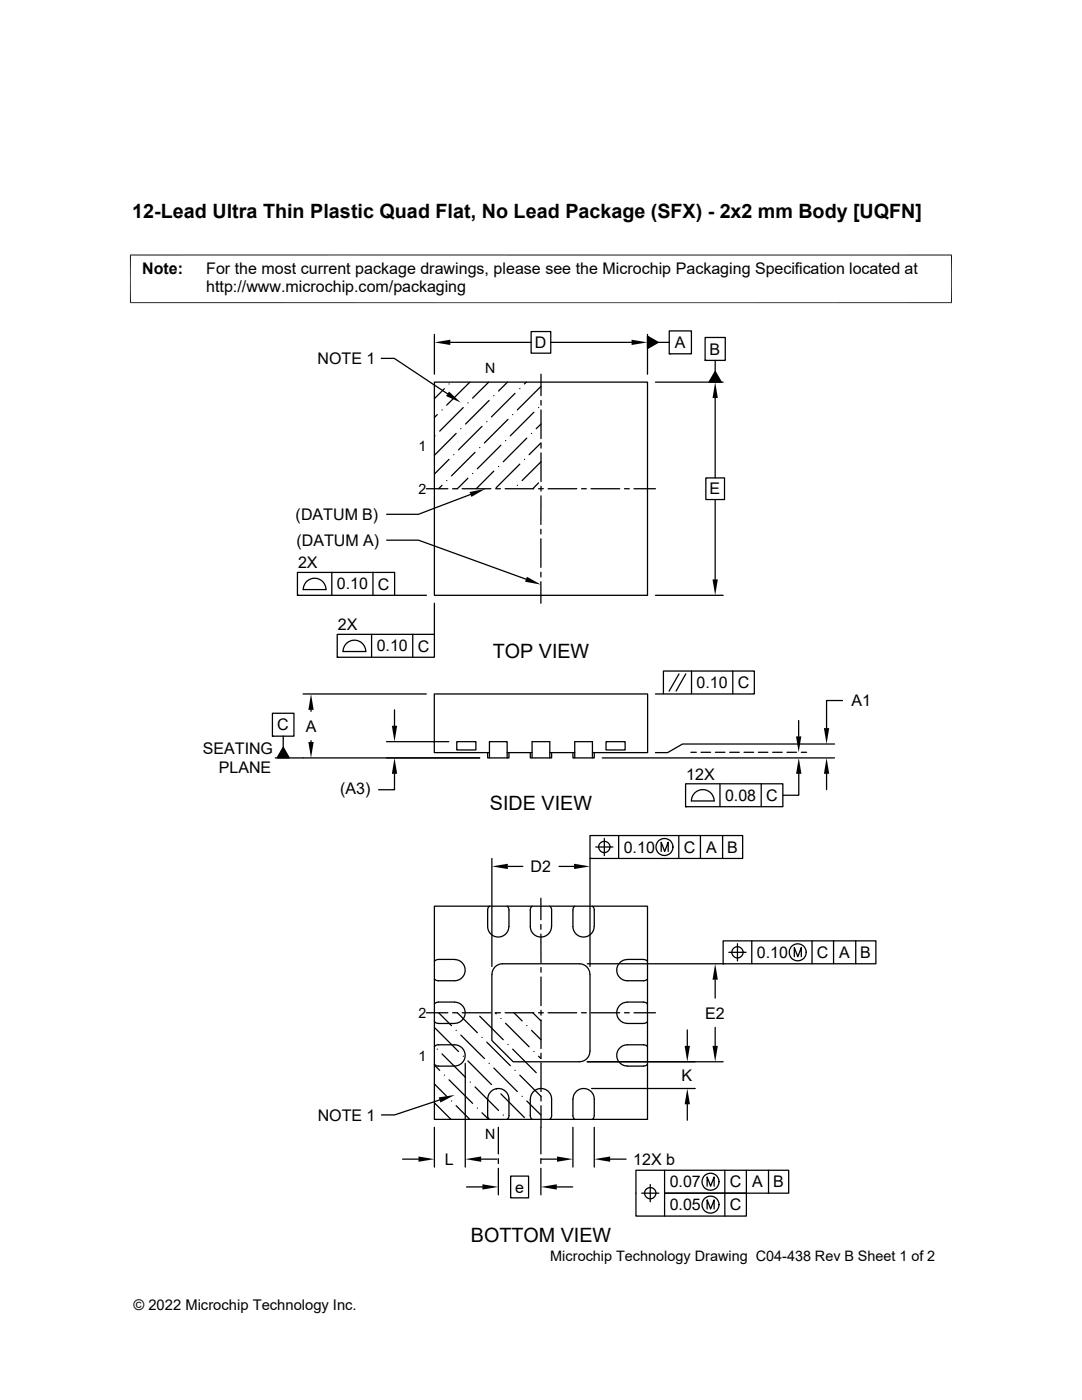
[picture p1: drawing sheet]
<svg xmlns="http://www.w3.org/2000/svg" width="216mm" height="279mm" viewBox="0 0 216 279" stroke-linecap="round" stroke-linejoin="round" font-family="sans-serif">
<g fill="none" stroke="#000" stroke-width=".25">
<path d="M76.1 71.5h2.6l10.6 7.1M86.7 76.3h42.5v42.5h-42.5zM86.7 66.7v8M88.7 77.6l-2 2M89.6 76.6h.1M89.9 68.3h16.1M93.7 76.3l-4.6 4.6M97.5 76.3l-3.2 3.2M97.6 79.9l-4.7 4.7M98.5 79h.1M101.3 76.3l-1.8 1.7M102.8 78.5l-4.7 4.7"/>
<path d="M103.7 77.6h.1M105 76.3l-.4 .3M106 66.2h3.9v4.3h-3.9zM107.9 74.7v4.3M107.9 79.9v1M108 77.1l-4.8 4.7M109.9 68.3h16.1M129.2 67.1l2.1 1.2-2.1 1.3zM129.2 66.7v8M130.8 76.3h13.5M131.3 68.3h2.2M133.5 66h4.5v4.6h-4.5z"/>
<path d="M133.5 70.6h.1M140.7 67.4h4v4.5h-4zM140.7 71.9h.1M142.7 74.1l1.2 2.2h-2.4zM142.7 71.9v2.2M142.7 79.4v16M85.1 97.5h4.3M86.8 87h.1M87.2 82.7l-.5 .6M88.2 81.8h.1M88.2 96.9l-.7 .6M89.1 95.9h.1"/>
<path d="M89.6 91.7l-2.9 2.9M90.6 90.7h.1M91 86.5l-4.3 4.4M91.9 85.6h.1M92.2 97.5h5.7M92.4 81.3l-4.7 4.7M93.4 80.4h.1M93.4 95.4l-2.1 2.1h-1M93.9 98.7l-10.4 3.9h-6.3M94.3 94.5h.1M94.8 90.3l-4.7 4.7M95.7 89.3h.1"/>
<path d="M96.2 85.1l-4.7 4.7M97.1 84.2h.1M98.5 94l-3.5 3.5M98.9 97.5h.9M99.5 93.1h.1M99.9 88.9l-4.6 4.7M100.8 97.5h5.7M100.9 87.9h.1M101.4 83.7l-4.7 4.7M102.3 82.7h.1M103.2 96.9h.1M103.7 92.6l-4.7 4.7"/>
<path d="M104.6 91.7h.1M105.1 87.4l-4.7 4.8M106.1 86.5h.1M106.5 82.3l-4.7 4.7M107.5 97.5h.9M107.5 81.3h.1M107.5 96.4l-1.2 1.1M107.9 81.8v5.7M107.9 88.5v.9M107.9 90.4v5.7M107.9 97v1M107.9 99v5.7"/>
<path d="M108 84.6l-1 1M108 88.4l-2.4 2.3M108 92.2l-3.8 3.7M109.4 97.5h5.7M116 97.5h1M117.9 97.5h5.8M124.6 97.5h1M126.5 97.5h4.3M140.8 95.4h3.8v4.3h-3.8zM142.7 99.7v15.9M59.4 114.2h19.3v4.6h-19.3zM59.4 118.8h.1"/>
<path d="M61.3 116a2.27 2.27 0 0 1 2.4-.4 2.27 2.27 0 0 1 1.3 2.1h-4.5l.2-1zM66.2 114.2v4.6M74.4 114.2v4.6M77.2 107.8h6.3l21.5 7.8M78.7 118.8h6.4M107.9 105.6v1M107.9 107.5v5.7M107.9 114.2v.9M107.9 116.1v4.3M130.8 118.8h13.5M60.5 138.5h24.6M67.3 126.6h19.4v4.6h-19.4z"/>
<path d="M67.3 131.2h.1M69.2 128.3a2.27 2.27 0 0 1 2.5-.3 2.27 2.27 0 0 1 1.3 2h-4.5l.2-.9zM74.1 126.6v4.6M82.4 126.6v4.6M86.7 120.4v6.2M130.8 138.5h1.6M132.4 133.9h18.1v4.6h-18.1zM135.5 134.5l-2 3.4M136.8 134.5l-1.9 3.4M138 133.9v4.6M146.2 133.9v4.6M168.1 139.8h-3.2v5.5"/>
<path d="M54.4 142.3h4.3v4.6h-4.3zM54.4 146.9h.1M56.5 146.9v2.2M56.5 149.1l1.2 2.2h-2.4zM62.1 141.7v.3M62.1 147.8v.3M77.1 148h12.5M78.7 154.4v3.2h-3.2M78.7 141.7v3.1M91.1 148h3.9v1.7h-3.9zM95.7 151.3h-40.8M97.3 150.2v1.1h4.3v-1.1"/>
<path d="M97.7 151.3v-3.3h3.5v3.3M97.7 150.2h-11v-11.7h42.5v11.7h-11M101.2 150.2h5M105.8 150.2v1.1h4.3v-1.1M106.2 151.3v-3.3h3.5v3.3M109.7 150.2h5M114.3 150.2v1.1h4.3v-1.1M114.7 151.3v-3.3h3.5v3.3M120.2 151.3h46.3M120.9 148h3.8v1.7h-3.8zM136.8 156.4h19.4v4.6h-19.4zM137.9 150.1h1"/>
<path d="M137.9 159.9h4.6M138 159.9a2.26 2.26 0 0 1 2.2-2.3 2.26 2.26 0 0 1 2.3 2.3M139.9 150.1h1.9M142.7 150.1h2M143.7 156.4v4.6M145.6 150.1h1.9M148.5 150.1h1.9M151.3 150.1h1.9M151.9 156.4v4.6M154.2 150.1h1.9M157 150.1h1.9M159.4 143.8v3.2"/>
<path d="M159.4 154.4v4.3h-3.2M159.9 150.1h1.1M164.9 154.4v3.2M166.5 148.5h-30.3l-3 1.7h-2.4M98.1 171.3v21.6M101.3 172.9h3M107.9 179.3v4.3M111.5 172.9h3.1M117.7 171.3v21.6M117.7 166.8h30.5v4.5h-30.5zM117.7 171.3h.1M118.9 169h3.4"/>
<path d="M119.4 169a1.14 1.14 0 0 1 1.6-1.1 1.14 1.14 0 0 1 .4 1.8 1.14 1.14 0 0 1-1.9-.2v-.5M120.6 167.3v3.5M123.4 166.8v4.5M131.9 169.9v-1.8l.7 1.8 .7-1.8v1.8M135.4 166.8v4.5M136.8 161h.1M139.8 166.8v4.5M144.2 166.8v4.5M86.7 180.8h42.5v42.6h-42.5zM87.5 191.5l-.5 .1-.3 .3M87.5 191.5h3.2M90.7 191.5a2.12 2.12 0 0 1 2.1 2.1 2.12 2.12 0 0 1-2.1 2.1h-3.4l-.6-.3"/>
<path d="M97.7 180.8l-.4 .7v3.4a2.12 2.12 0 0 0 2.1 2.1 2.12 2.12 0 0 0 2.1-2.1M98.8 193l.9-.6 .6-.1h15.3a2.13 2.13 0 0 1 2.1 2.2v15.3a2.1 2.1 0 0 1-2.1 2.1h-13.2l-4.3-4.3 .1-13.1v-.6zM101.2 180.8l.4 .7v3.4M107.9 186.4v5.7M107.9 184.5v1M107.9 193.1v.9M107.9 195v5.7M109.7 180.8l.4 .7-.1 3.4a2.12 2.12 0 0 1-2.1 2.1 2.12 2.12 0 0 1-2.1-2.1v-3.4l.4-.7M117.2 192.3h27.1M118.2 180.8l.4 .7v3.4a2.12 2.12 0 0 1-2.2 2.1 2.12 2.12 0 0 1-2.1-2.1v-3.4l.4-.7M125.2 191.5h3.2M125.2 191.5a2.12 2.12 0 0 0-2.1 2.1 2.12 2.12 0 0 0 2.1 2.1h3.4l.6-.3"/>
<path d="M128.4 191.5l.5 .1 .3 .3M142.7 195.5v3.7M144.3 187.8h30.5v4.5h-30.5zM144.3 192.3h.1M145.4 190.1h3.5M147.2 188.3v3.5M150 187.8v4.5M158.5 190.9v-1.8l.7 1.8 .7-1.8v1.8M162 187.8v4.5M166.3 187.8v4.5M170.8 187.8v4.5M85.1 202.1h4.3"/>
<path d="M86.7 203.9l.3 .3h.5M86.7 200.4l.8-.4h3.2a2.12 2.12 0 0 1 2.1 2.1 2.12 2.12 0 0 1-2.1 2.1M86.7 208.9l.6-.4h3.4a2.13 2.13 0 0 1 2.1 2.1 2.13 2.13 0 0 1-2.1 2.2l-3.4-.1-.6-.3M86.7 212.6l1 1M86.7 216.3l2.4 2.5M86.8 205.1l4.7 4.7M87.2 209.4h.1M87.5 204.3h3.2M87.5 202.1l2.6 2.6M87.7 219.5l-9 3h-2.6M88.2 210.3l4.7 4.7M88.7 214.6h.1"/>
<path d="M89.6 215.5l4.7 4.7M90.1 219.7h.1M90.3 202.1h1l3.9 4M91 205.6h.1M91.9 206.6l4.8 4.7M92.2 202.1h5.7M92.4 210.8h.1M92.8 212.2v20.7M93.4 211.7l4.7 4.8M93.8 216h.1M94.8 216.9l4.7 4.7M95.7 202.8l4.7 4.7"/>
<path d="M96.2 207h.1M97.1 208l4.7 4.7M97.6 212.2h.1M98.5 213.1l4.7 4.7M98.8 202.1l.2 .2M98.9 202.1h.9M99 217.4h.1M99.9 203.3h.1M99.9 218.3l4.7 4.7M100.8 202.1h5.7M100.9 204.2l4.7 4.7M101.4 208.4h.1"/>
<path d="M102.3 209.4l4.7 4.7M102.6 202.1l1.6 1.7M102.8 213.6h.1M103.7 214.6l4.2 4.2v.9M104.2 218.8h.1M105.1 204.7h.1M105.1 219.7l2.8 2.8M105.8 219.4v3.4l.4 .6M105.8 219.4a2.12 2.12 0 0 1 2.2-2.2 2.12 2.12 0 0 1 2.1 2.2v3.4l-.4 .6M106.1 205.6l1.8 1.9M106.3 202.1l1.6 1.7M106.5 209.8h.1"/>
<path d="M107.5 210.8l.4 .5M107.5 202.1h.9M107.9 201.6v1M107.9 203.5v5.8M107.9 210.2v1M107.9 212.1v5.7M109.4 202.1h5.7M116 202.1h1M117.2 211.9h27.1M117.9 202.1h5.8M118 217.2h20.7M124.6 202.1h1"/>
<path d="M125.2 204.3h3.2M126.5 202.1h4.3M129.2 203.9l-.3 .3h-.5M129.2 200.4l-.6-.4h-3.4a2.13 2.13 0 0 0-2.1 2.1 2.13 2.13 0 0 0 2.1 2.1M129.2 208.9l-.6-.4h-3.4a2.12 2.12 0 0 0-2.1 2.1 2.12 2.12 0 0 0 2.1 2.1l3.2 .1 .8-.4M137.1 205.5v3.2M142.7 205v3.7M80.3 231.3h3.2M86.7 225v7.9M86.7 220.1l3.3 3.3M91 220.7l2.7 2.7M93.1 236.9h3.2"/>
<path d="M95.3 221.1h.1M96 231.3h3.2M96.2 222.1l1.3 1.3M99.4 225v5.3M99.4 231.2v1M99.4 233.2v5.3M100.4 222.5h.1M101.2 223.4l.4-.6v-3.4a2.12 2.12 0 0 0-2.2-2.2 2.12 2.12 0 0 0-2.1 2.2v3.4l.4 .6M101.9 234.7h3.6v4.4h-3.6zM107.9 231.2v1M107.9 233.2v5.3M107.9 220.7v9.6"/>
<path d="M108 231.3h3.1M111.1 236.9h3.2M114.3 225v7.9M114.7 223.4l-.4-.6v-3.4a2.12 2.12 0 0 1 2.2-2.2 2.12 2.12 0 0 1 2.1 2.2v3.4l-.4 .6M118.6 225v7.9M121.8 231.3h3.1M128 238.1h3.5M128.6 238.1a1.14 1.14 0 0 1 1.5-1.1 1.14 1.14 0 0 1 .5 1.8 1.14 1.14 0 0 1-1.9-.3l-.1-.4M129.8 236.4v3.4M132.6 233.6v4.5h16.3v4.6h-22v-9.1h30.5v4.5h-24.8v4.6M137.1 220.4v3.2M141.1 236.7v-1.8l.7 1.8 .7-1.8v1.8"/>
<path d="M144.6 233.6v9.1M148.9 233.6v4.5M153.4 233.6v4.5M141.1 241.3v-1.8l.7 1.8 .7-1.8v1.8"/>
<circle cx="132.6" cy="169" r="1.69"/>
<circle cx="147.2" cy="190.1" r="1.12"/>
<circle cx="159.2" cy="190.1" r="1.69"/>
<circle cx="141.8" cy="235.8" r="1.69"/>
<circle cx="141.8" cy="240.4" r="1.69"/>
</g>
<g fill="#000">
<path d="M89.6 78.1l2.3 2.2-2.9-1.3zM86.7 68.3l3.2-.5v1.1zM126 67.8l3.2 .5-3.2 .6zM129.2 67.1l2.1 1.2-2.1 1.3zM142.7 76.3l.5 3.1h-1zM142.7 74.1l1.2 2.2h-2.4zM93.7 98.2l3.2-.6-2.8 1.6zM105.1 115.1l2.8 1.6-3.1-.6zM142.2 115.6h1l-.5 3.2zM56.5 149.1l1.2 2.2h-2.4zM62.1 138.5l.5 3.2h-1.1zM61.5 148.1h1.1l-.5 3.2z"/>
<path d="M78.2 144.8h1l-.5 3.2zM78.7 151.3l.5 3.1h-1zM158.8 147h1.1l-.5 3.1zM159.4 151.3l.5 3.1h-1zM164.9 151.3l.6 3.1h-1.1zM164.4 145.3h1.1l-.6 3.2zM98.1 172.9l3.2-.5v1zM114.6 172.4l3.1 .5-3.1 .5zM142.7 192.3l.5 3.2h-1zM136.6 208.7h1.1l-.6 3.2zM142.2 208.7h1l-.5 3.2zM83.5 230.8l3.2 .5-3.2 .6z"/>
<path d="M87.5 219l3.2-.5-2.8 1.5zM92.8 231.3l3.2-.5v1.1zM96.3 236.3l3.1 .6-3.1 .5zM107.9 236.9l3.2-.6v1.1zM111.1 230.8l3.2 .5-3.2 .6zM118.6 231.3l3.2-.5v1.1zM137.1 217.2l.6 3.2h-1.1z"/>
</g>
<path d="M26 50.8v9.7M189.9 50.8v9.7M189.9 50.9h-164M25.9 60.4h164" fill="none" stroke="#000" stroke-width=".2"/>
<g font-size="3.9">
<text x="26.4" y="43.5">12-Lead Ultra Thin Plastic Quad Flat, No Lead Package (SFX) - 2x2 mm Body [UQFN]</text>
<text x="98.3" y="131.3">TOP VIEW</text>
<text x="97.8" y="161.6">SIDE VIEW</text>
<text x="93.9" y="247.9">BOTTOM VIEW</text>
</g>
<g font-size="3.2">
<text x="28.4" y="54.7">Note:</text>
<text x="41.1" y="58.3">http://www.microchip.com/packaging</text>
<text x="41.1" y="54.7">For the most current package drawings, please see the Microchip Packaging Specification located at</text>
<text x="106.7" y="69.5">D</text>
<text x="134.7" y="69.5">A</text>
<text x="141.6" y="70.8">B</text>
<text x="63.4" y="72.7">NOTE 1</text>
<text x="141.6" y="98.7">E</text>
<text x="59" y="103.8">(DATUM B)</text>
<text x="59.1" y="108.9">(DATUM A)</text>
<text x="59.5" y="113.4">2X</text>
<text x="67.2" y="117.6">0.10</text>
<text x="75.4" y="117.7">C</text>
<text x="67.4" y="125.8">2X</text>
<text x="75.2" y="130">0.10</text>
<text x="83.4" y="130">C</text>
<text x="139" y="137.3">0.10</text>
<text x="147.2" y="137.4">C</text>
<text x="169.9" y="140.9">A1</text>
<text x="55.3" y="145.8">C</text>
<text x="61" y="146">A</text>
<text x="40.4" y="150.6">SEATING</text>
<text x="43.6" y="154.2">PLANE</text>
<text x="136.9" y="155.7">12X</text>
<text x="67.9" y="158.4">(A3)</text>
<text x="144.7" y="159.9">0.08</text>
<text x="152.9" y="159.9">C</text>
<text x="124.5" y="170.2">0.10</text>
<text x="136.4" y="170.2">C</text>
<text x="140.9" y="170.2">A</text>
<text x="145.1" y="170.2">B</text>
<text x="105.9" y="174.1">D2</text>
<text x="151" y="191.2">0.10</text>
<text x="163" y="191.2">C</text>
<text x="167.5" y="191.2">A</text>
<text x="171.7" y="191.2">B</text>
<text x="140.7" y="203.3">E2</text>
<text x="136" y="215.7">K</text>
<text x="63.4" y="223.7">NOTE 1</text>
<text x="88.8" y="232.5">L</text>
<text x="126.4" y="232.5">12X b</text>
<text x="102.8" y="238">e</text>
<text x="133.6" y="237">0.07</text>
<text x="145.6" y="237">C</text>
<text x="150.1" y="237">A</text>
<text x="154.3" y="237">B</text>
<text x="133.6" y="241.6">0.05</text>
<text x="145.6" y="241.6">C</text>
</g>
<g font-size="2.9">
<text x="109.8" y="251.7">Microchip Technology Drawing C04-438 Rev B Sheet 1 of 2</text>
<text x="26.6" y="261.3">© 2022 Microchip Technology Inc.</text>
</g>
<g font-size="2.8">
<text x="96.8" y="74.4">N</text>
<text x="83.5" y="90">1</text>
<text x="83.5" y="98.6">2</text>
<text x="83.5" y="203.1">2</text>
<text x="83.5" y="211.7">1</text>
<text x="96.8" y="227.3">N</text>
</g>
</svg>
